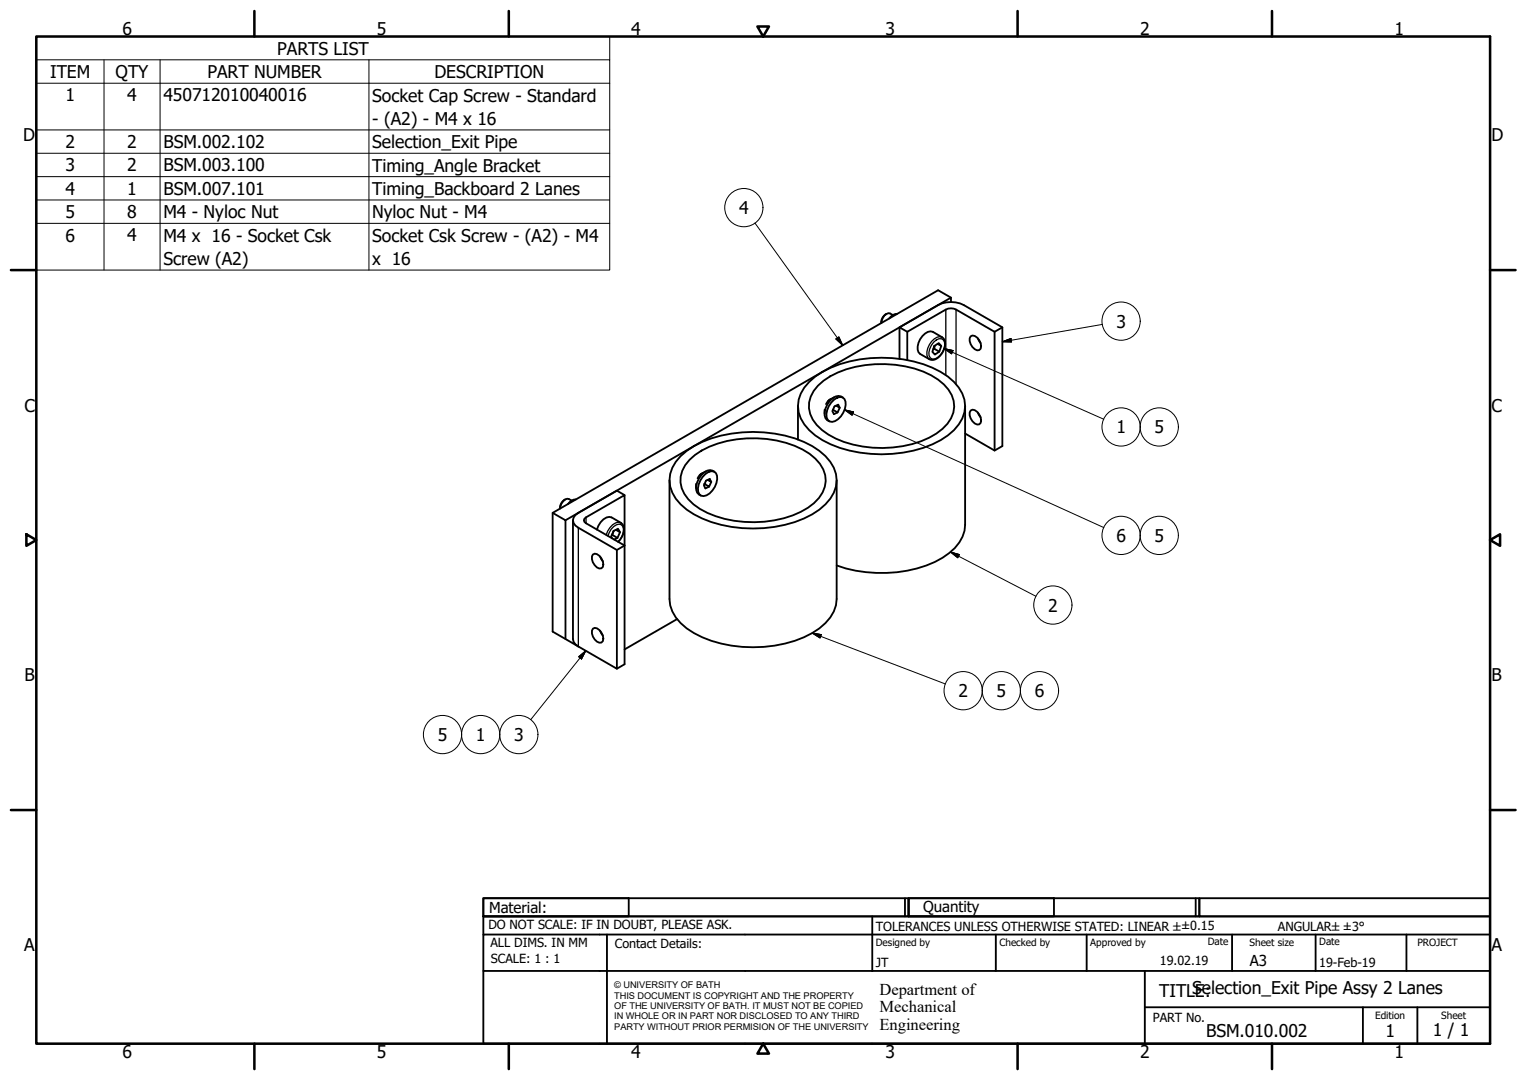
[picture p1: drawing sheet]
<svg xmlns="http://www.w3.org/2000/svg" width="420mm" height="297mm" viewBox="0 0 420 297" stroke-linecap="round" stroke-linejoin="round" font-family="sans-serif">
<!-- layer: Visible (ISO) -->
<g fill="none" stroke="#000" stroke-width=".51">
<path d="M243.9 86.3a2.57 2.57 0 0 0-1.4 2.5M245.7 86.6l-.8-.4a2.42 2.42 0 0 0-2.4 2.6M246.8 86.3a2.66 2.66 0 0 0-2.2 1.3M247.5 90v8.7M249.6 91.3v7.7M253.8 92.4a2.56 2.56 0 0 1 2.9-1.1l2.5 1.5a3.1 3.1 0 0 1 .2 4.1 3.1 3.1 0 0 1-3.7 1.9l-2.5-1.4a2.59 2.59 0 0 1-.5-3.1zM257 95.9l-.2 .1M257 95.9l1.4 .8M257.1 95.2l1.2-.8 .7 .8-.6 1.5-1.2 .8-.7-.7zM257.2 95.1l-.2 .8M258 94.6l1 .6M261.7 83.1v-1.2l-3.6-2.1-106 61.3v32.6l7 4.1"/>
<path d="M261.7 81.9l-106.1 61.2M267.1 92.5a1.71 1.71 0 0 1 2.3 1.1 1.96 1.96 0 0 1 0 2.7 2.5 2.5 0 0 1-2.6-2.5v-.8zM269 93.1l.8 1.2M273.7 91.3v32.6M275.8 90l-2.1 1.3-10.6-6.2a3.1 3.1 0 0 0-2.9 0l-10.6 6.2-2.1-1.3 10.6-6.1a7.8 7.8 0 0 1 7.1 0l10.6 6.1v32.7l-2.1 1.2-8.1-4.7M219.6 111.7v9.2M222.7 105a26.7 26.7 0 0 1 16.9-6.5 32.9 32.9 0 0 1 21.2 5.1 9.7 9.7 0 0 1 4.6 9.8 14 14 0 0 1-8.8 8.8 36.4 36.4 0 0 1-30.3-1.1 11.6 11.6 0 0 1-6.7-9.4 9.4 9.4 0 0 1 3.1-6.7zM225.1 106.1a23.5 23.5 0 0 1 15.7-5.9 29.1 29.1 0 0 1 17.3 4.2 8.5 8.5 0 0 1 4.2 9.1 13.4 13.4 0 0 1-8.9 7.9 31.4 31.4 0 0 1-25.5-1.9 10.4 10.4 0 0 1-5.3-7.2 7.9 7.9 0 0 1 2.5-6.2zM226.9 112.7v1.2M228.8 109.7a2.64 2.64 0 0 0-1.5 1.5M229.2 112.7h.1M229.5 109.9a1.78 1.78 0 0 1 1.7-.7 1.78 1.78 0 0 1 1.4 1.3 5.3 5.3 0 0 1-3.6 5.5 1.69 1.69 0 0 1-1.6-2.2 6 6 0 0 1 2.1-3.9z"/>
<path d="M229.5 109.2l-1.6 1.1M230.1 111.6l1 .5-.5-.8-1 .5-.6 1.3 .4 .8 1.1-.5M231.1 112.1l-.6 1.3-1.3-.7M231.9 109.4a2.05 2.05 0 0 0-2.8 .1 5.1 5.1 0 0 0-1.9 5.6l1 .8M265.6 111.7v32.6a11.2 11.2 0 0 1-6.3 9.1 35.9 35.9 0 0 1-29.1 2.1M267.1 112.9a1.7 1.7 0 0 1 2.3 1.1 1.97 1.97 0 0 1 0 2.7 2.71 2.71 0 0 1-2.3-3.8zM269 113.5l.8 1.3M155.5 137.4a2.58 2.58 0 0 0-1.4 2.5 2.44 2.44 0 0 1 2.4-2.6l.8 .4M158.5 137.4a2.66 2.66 0 0 0-2.2 1.2M171.9 136.2l-2.2-1.3-10.6 6.2a2.15 2.15 0 0 0-1.5 2 2.15 2.15 0 0 0 1.5 2l10.6 6.2v32.6l-10.6-6.1M184.2 132.1v32.6a11.4 11.4 0 0 0 6.7 9.4 35.9 35.9 0 0 0 32.6 0 11.5 11.5 0 0 0 6.7-9.4v-32.6M187.3 125.4a26.7 26.7 0 0 1 16.9-6.5 32.5 32.5 0 0 1 21.2 5.1 9.7 9.7 0 0 1 4.6 9.8 14.2 14.2 0 0 1-8.8 8.8 36.4 36.4 0 0 1-30.3-1.1 11.4 11.4 0 0 1-6.7-9.4 9.5 9.5 0 0 1 3.1-6.7z"/>
<path d="M189.7 126.5a23.5 23.5 0 0 1 15.8-5.9 29.1 29.1 0 0 1 17.3 4.2 9.5 9.5 0 0 1 4.4 7.5 10.6 10.6 0 0 1-6.9 8.5 31.4 31.4 0 0 1-27.7-.8 9.3 9.3 0 0 1-5.3-8.9l.4-1.6 .8-1.6zM191.5 133.1v1.2M193.4 130.1a2.65 2.65 0 0 0-1.5 1.5M193.9 133.1h-.1M194.1 130.4a1.78 1.78 0 0 1 1.8-.8 1.78 1.78 0 0 1 1.4 1.3 5.3 5.3 0 0 1-3.7 5.5 1.66 1.66 0 0 1-1.6-2.2 6.1 6.1 0 0 1 2.1-3.8zM194.2 129.7l-1.7 1M194.7 132l1 .6-.4-.9-1 .5-.6 1.3 .4 .8 1-.5M195.7 132.6l-.6 1.2-1.3-.7M196.6 129.8a2.08 2.08 0 0 0-2.8 .1 5.1 5.1 0 0 0-2 5.6l1 .8M152.1 141.1l3.5 2v32.7M157.6 143.1v32.7l.2 .7 .5 .7 .8 .6M163.1 152.5a1.71 1.71 0 0 1 2.4 1.1 1.96 1.96 0 0 1 0 2.7 2.43 2.43 0 0 1-2.6-2.5v-.8z"/>
<path d="M164.2 145.7a4.7 4.7 0 0 1 3.4-3.5l.7 .1 2.5 1.5a2.98 2.98 0 0 1 .3 3.9l-1 1.3M165.1 153.1l.8 1.3M168.4 148.1l-.3-.5 .7-1.6 1.3-.6 .5 1-.7 1.5-.9 .5M168.5 147.1l-.2 .1M168.5 147.1l1.4 .8M168.9 146l-.4 1.1M169.5 145.7l1.1 .7M169.7 151.3l2.2-1.3v-13.8l-10.7 6.1-.5 .8 .1 .4 .4 .4 10.7 6.1v32.7l-2.2 1.2M163.1 172.9a1.7 1.7 0 0 1 2.4 1.1 1.96 1.96 0 0 1 0 2.7 2.71 2.71 0 0 1-2.4-3.8zM165.1 173.5l.8 1.3M186.3 170.3l-14.4 8.3"/>
</g>
<!-- layer: Visible Narrow (ISO) -->
<path d="M256.9 94.2a1.87 1.87 0 0 1 2.7-.7 3.9 3.9 0 0 1-3.1 5.2 1.94 1.94 0 0 1-.7-2.7zM259.2 92.8a2.52 2.52 0 0 0-2.9 1.1 4.6 4.6 0 0 0-1 4.5l.4 .4M260.2 85.1v18.1M263.1 85.1v20.5M159.1 145.1v32.7M161.2 142.3v1.6M167.3 147.4a4.3 4.3 0 0 1 3-3.2 1.55 1.55 0 0 1 1.2 2.2l-.3 .9-1.1 1.7M170.8 143.8a2.63 2.63 0 0 0-3 1.3l-1 2" fill="none" stroke="#000" stroke-width=".36"/>
<!-- layer: Visible (ISO) -->
<circle cx="193.8" cy="133.1" r=".25" fill="#000"/>
<!-- layer: Symbol (ISO) -->
<g fill="none" stroke="#000" stroke-width=".28">
<path d="M10 16.5v-6.5h157.8v6.5M10 16.5h157.8v6.4M10 16.5v57.8h157.8v-51.4M28.6 16.5v57.8M44 16.5v57.8M101.5 16.5v57.8M10 22.9h157.8M10 35.7h157.8M10 42.1h157.8M10 48.6h157.8M10 55h157.8M10 61.4h157.8"/>
<path d="M207.7 61.3l24.2 33.7M230 93.2l.8-.5 1.1 2.3zM259.8 95.9l2.4 .5-.4 .9zM259.8 95.9l43.9 19.4M275.8 94l2.4-.9 .1 1zM303.3 89.2l-27.5 4.8M232.4 112.7l2.5 .6-.4 .9zM232.4 112.7l71.3 32.4M261.5 151.8l2.5 .7-.5 .9zM261.5 151.8l23.6 12.2M161.2 179l-15.2 18.9M223.5 174.1l2.5 .4-.4 1z"/>
<path d="M223.5 174.1l36.6 14M159.2 180.6l2-1.6-1.2 2.3z"/>
<circle cx="204.7" cy="57.1" r="5.3"/>
<circle cx="308.5" cy="88.3" r="5.3"/>
<circle cx="308.5" cy="117.4" r="5.3"/>
<circle cx="319" cy="117.4" r="5.3"/>
<circle cx="308.5" cy="147.3" r="5.3"/>
<circle cx="319" cy="147.3" r="5.3"/>
<circle cx="289.7" cy="166.4" r="5.3"/>
<circle cx="265" cy="190" r="5.3"/>
<circle cx="275.5" cy="190" r="5.3"/>
<circle cx="286" cy="190" r="5.3"/>
<circle cx="121.8" cy="202" r="5.3"/>
<circle cx="132.3" cy="202" r="5.3"/>
<circle cx="142.8" cy="202" r="5.3"/>
</g>
<!-- layer: Border (ISO) -->
<g fill="none" stroke="#000" stroke-width=".7">
<path d="M10 10h400v277h-400zM70 3v7M140 3v7M208.4 7.3h3.2l-1.6 2.7zM280 3v7M350 3v7M3 74.3h7M410 74.3h7M7.3 146.9l2.7 1.6-2.7 1.6zM410 148.5l2.7-1.6v3.2zM3 222.8h7M410 222.8h7"/>
<path d="M70 287v7M140 287v7M210 287l1.6 2.8h-3.2zM280 287v7M350 287v7"/>
</g>
<!-- layer: Title (ISO) -->
<g fill="none" stroke="#000" stroke-width=".51">
<path d="M133 247h40v5h-40zM133 247h117v5h-117zM133 257v-5h277v5M133 257h277v30h-277zM167 257v30M240 252v15M249 247v5M250 247h40v5h-40zM250 247h80v5h-80zM274 257v10M299 257v10M329 247v5"/>
<path d="M330 247h80v5h-80zM339 257v10M362 257v10M387 257v10M133 267h277M315 277h95M315 267v20M375 277v10M390 277v10"/>
</g>
<!-- layer: Symbol (ISO) -->
<g fill="#000" stroke="#000" stroke-width=".28">
<path d="M230 93.2l1.9 1.8zM230 93.2l.8-.5 1.1 2.3zM259.8 95.9l2.4 .5zM259.8 95.9l2.4 .5-.4 .9zM275.8 94l2.4-.9zM275.8 94l2.4-.9 .1 1zM232.4 112.7l2.5 .6zM232.4 112.7l2.5 .6-.4 .9zM261.5 151.8l2.5 .7zM261.5 151.8l2.5 .7-.5 .9zM223.5 174.1l2.5 .4zM223.5 174.1l2.5 .4-.4 1z"/>
<path d="M161.2 179l-1.2 2.3zM159.2 180.6l2-1.6-1.2 2.3z"/>
</g>
<g font-size="4.8">
<text x="33.7" y="9.6">6</text>
<text x="103.7" y="9.6">5</text>
<text x="173.7" y="9.6">4</text>
<text x="243.7" y="9.6">3</text>
<text x="313.7" y="9.6">2</text>
<text x="383.7" y="9.6">1</text>
<text x="76.3" y="15">PARTS LIST</text>
<text x="13.8" y="21.4">ITEM</text>
<text x="31.8" y="21.5">QTY</text>
<text x="57.1" y="21.4">PART NUMBER</text>
<text x="119.5" y="21.5">DESCRIPTION</text>
<text x="18" y="27.9">1</text>
<text x="35" y="27.8">4</text>
<text x="45" y="27.9">450712010040016</text>
<text x="102.4" y="27.9">Socket Cap Screw - Standard</text>
<text x="102.4" y="34.3">- (A2) - M4 x 16</text>
<text x="6.3" y="38.9">D</text>
<text x="18" y="40.7">2</text>
<text x="35" y="40.7">2</text>
<text x="45" y="40.7">BSM.002.102</text>
<text x="102.4" y="40.8">Selection_Exit Pipe</text>
<text x="410.4" y="38.9">D</text>
<text x="18" y="47.1">3</text>
<text x="35" y="47.1">2</text>
<text x="45" y="47.1">BSM.003.100</text>
<text x="102.4" y="47.2">Timing_Angle Bracket</text>
<text x="18" y="53.5">4</text>
<text x="35" y="53.5">1</text>
<text x="45" y="53.6">BSM.007.101</text>
<text x="102.4" y="53.6">Timing_Backboard 2 Lanes</text>
<text x="18" y="60">5</text>
<text x="35" y="60">8</text>
<text x="203.4" y="58.9">4</text>
<text x="45" y="60">M4 - Nyloc Nut</text>
<text x="102.4" y="60">Nyloc Nut - M4</text>
<text x="18" y="66.4">6</text>
<text x="35" y="66.4">4</text>
<text x="45" y="66.5">M4 x 16 - Socket Csk</text>
<text x="102.4" y="66.5">Socket Csk Screw - (A2) - M4</text>
<text x="45" y="72.9">Screw (A2)</text>
<text x="102.4" y="72.9">x 16</text>
<text x="307.2" y="90.1">3</text>
<text x="6.7" y="113.2">C</text>
<text x="410.4" y="113.2">C</text>
<text x="307.2" y="119.2">1</text>
<text x="317.7" y="119.2">5</text>
<text x="307.2" y="149">6</text>
<text x="317.7" y="149">5</text>
<text x="288.4" y="168.2">2</text>
<text x="6.8" y="187.4">B</text>
<text x="263.7" y="191.8">2</text>
<text x="274.2" y="191.7">5</text>
<text x="284.7" y="191.8">6</text>
<text x="410.4" y="187.4">B</text>
<text x="120.4" y="203.8">5</text>
<text x="130.9" y="203.8">1</text>
<text x="141.4" y="203.8">3</text>
<text x="6.7" y="261.7">A</text>
<text x="410.4" y="261.7">A</text>
<text x="319" y="274.2">TITLSEe:lection_Exit Pipe Assy 2 Lanes</text>
<text x="331.9" y="285.3">BSM.010.002</text>
<text x="381.2" y="285.3">1</text>
<text x="394.2" y="285">1 / 1</text>
<text x="33.7" y="291">6</text>
<text x="103.7" y="290.9">5</text>
<text x="173.7" y="290.9">4</text>
<text x="243.7" y="291">3</text>
<text x="313.7" y="291">2</text>
<text x="383.7" y="290.9">1</text>
</g>
<g font-size="4.6">
<text x="242" y="273.7">Department of</text>
<text x="242" y="278.4">Mechanical</text>
<text x="242" y="283.2">Engineering</text>
</g>
<g font-size="4.1">
<text x="134.6" y="251.1">Material:</text>
<text x="254" y="250.8">Quantity</text>
<text x="343.9" y="265.6">A3</text>
</g>
<g font-size="3.5">
<text x="134.4" y="255.6">DO NOT SCALE: IF IN DOUBT, PLEASE ASK.</text>
<text x="241" y="256">TOLERANCES UNLESS OTHERWISE STATED: LINEAR ±±0.15</text>
<text x="351.6" y="256">ANGULAR±±3°</text>
<text x="134.9" y="260.6">ALL DIMS. IN MM</text>
<text x="169.2" y="260.6">Contact Details:</text>
<text x="135.1" y="264.8">SCALE: 1 : 1</text>
<text x="241" y="266">JT</text>
<text x="319.2" y="265.5">19.02.19</text>
<text x="363" y="266">19-Feb-19</text>
<text x="317.2" y="281.2">PART No.</text>
</g>
<g font-size="2.8">
<text x="241" y="260.1">Designed by</text>
<text x="275" y="260.1">Checked by</text>
<text x="300" y="260.1">Approved by</text>
<text x="332.3" y="260">Date</text>
<text x="343.8" y="260.1">Sheet size</text>
<text x="363" y="260">Date</text>
<text x="390" y="260.1">PROJECT</text>
<text x="378.4" y="280.1">Edition</text>
<text x="396.6" y="280.1">Sheet</text>
</g>
<g font-size="2.5">
<text x="169" y="271.9">© UNIVERSITY OF BATH</text>
<text x="169" y="274.7">THIS DOCUMENT IS COPYRIGHT AND THE PROPERTY</text>
<text x="169" y="277.5">OF THE UNIVERSITY OF BATH. IT MUST NOT BE COPIED</text>
<text x="169" y="280.4">IN WHOLE OR IN PART NOR DISCLOSED TO ANY THIRD</text>
<text x="169" y="283.2">PARTY WITHOUT PRIOR PERMISION OF THE UNIVERSITY</text>
</g>
</svg>
